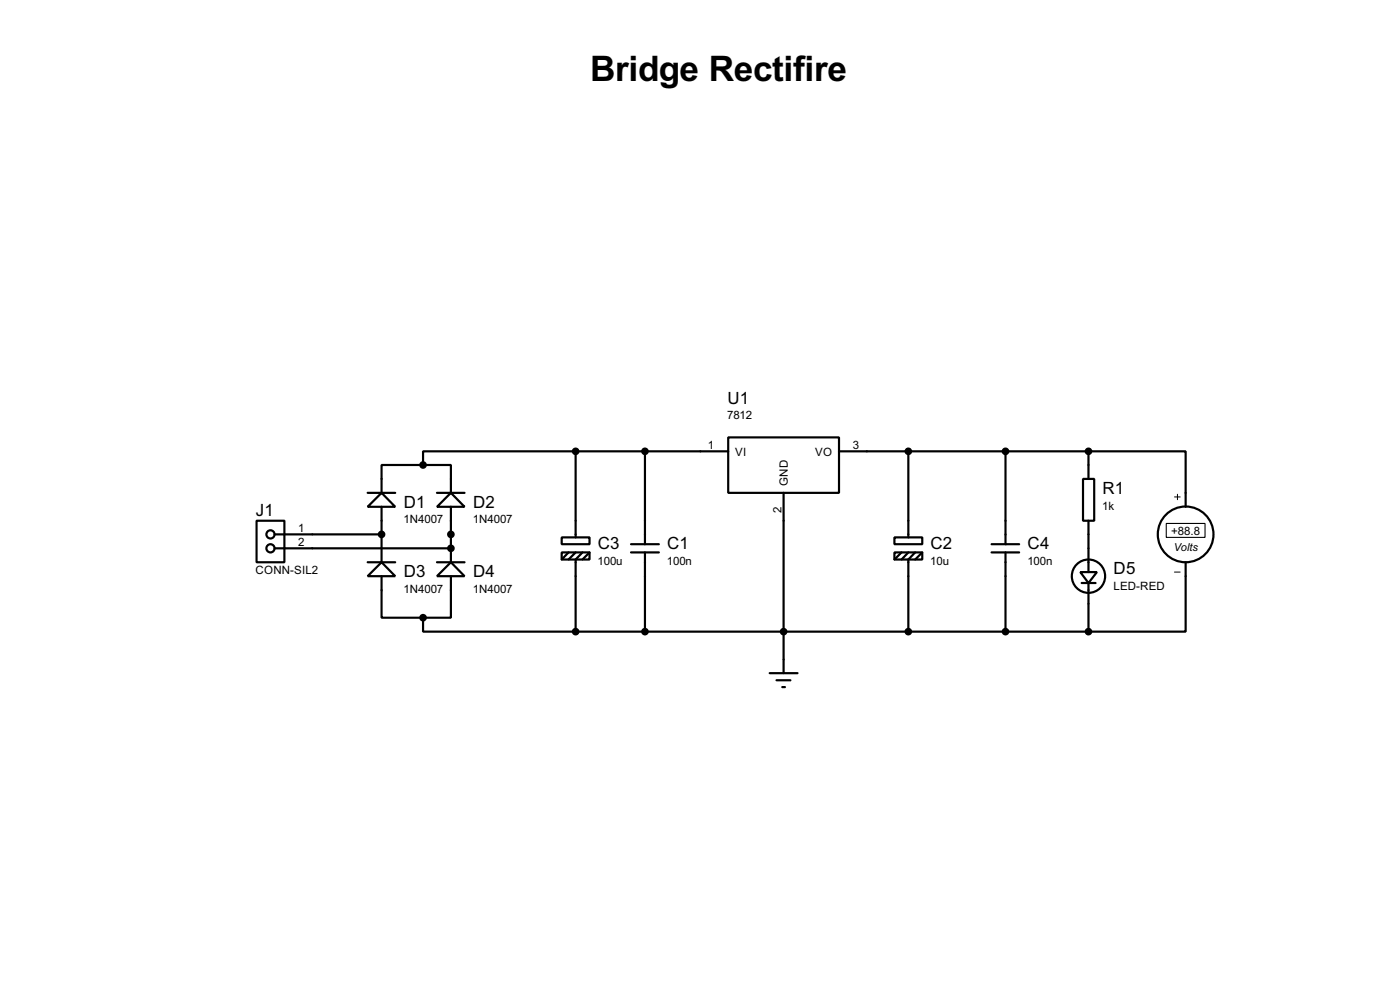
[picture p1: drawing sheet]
<svg xmlns="http://www.w3.org/2000/svg" width="256mm" height="180mm" viewBox="0 0 256 180" stroke-linecap="round" stroke-linejoin="round" font-family="sans-serif">
<g fill="none" stroke="#000" stroke-width=".4">
<path d="M47 95.3h5.1v7.6h-5.1zM50.3 97.8h19.6M67.4 90.2h5M69.9 90.2l2.5 2.6h-5zM69.9 92.8v10.1M77.5 85.1h-7.6v5.1M77.5 85.1h5.1v5.1M80.1 90.2h5M82.6 90.2l2.5 2.6h-5zM82.6 92.8v10.1M102.9 98.4h5.1v1.2h-5.1zM105.5 82.6h-28v2.5"/>
<path d="M105.5 82.6v15.8M105.5 82.6h27.9M115.6 99.6h5.1M118.2 82.6v17M133.4 80.1h20.3v10.1h-20.3zM143.6 90.2v33M153.7 82.6h45.7M163.9 98.4h5.1v1.2h-5.1zM166.4 82.6v15.8M181.7 99.6h5M184.2 82.6v17M198.4 87.7h2.1v7.6h-2.1z"/>
<path d="M199.4 82.6h17.8v10.2M199.4 82.6v5.1M199.4 95.3v9.4M50.3 100.4h32.3M67.4 102.9h5M69.9 102.9l2.5 2.6h-5zM69.9 105.5v7.6h7.6M77.5 113.1v2.5h28M80.1 105.5l2.5-2.6 2.5 2.6zM80.1 102.9h5M82.6 105.5v7.6h-5.1M102.9 101.1h5.1v1.3h-5.1z"/>
<path d="M104.2 101.1l-1.3 1.3M105.5 115.6h93.9M105.5 101.1l-1.3 1.3M106.7 101.1l-1.2 1.3v13.2M108 101.1l-1.3 1.3M115.6 101.1h5.1M118.2 101.1v14.5M163.9 101.1h5.1v1.3h-5.1zM165.2 101.1l-1.3 1.3M166.4 101.1l-1.2 1.3M167.7 101.1l-1.3 1.3v13.2M169 101.1l-1.3 1.3"/>
<path d="M181.7 101.1h5M184.2 101.1v14.5M197.9 104.7h3.1l-1.6 2zM198.2 106.7h2.5M199.4 106.7v8.9M217.2 102.9v12.7h-17.8M141 123.2h5.1M142.3 124.5h2.5M143.3 125.8h.5"/>
<circle cx="49.5" cy="97.8" r=".75"/>
<circle cx="217.2" cy="97.8" r="5.1"/>
<circle cx="49.5" cy="100.4" r=".75"/>
<circle cx="199.4" cy="105.5" r="3.1"/>
</g>
<circle cx="82.6" cy="100.4" r=".2" fill="#000"/>
<g fill="#000" stroke="#000" stroke-width=".4">
<circle cx="69.9" cy="97.8" r=".5"/>
<circle cx="77.5" cy="85.1" r=".5"/>
<circle cx="82.6" cy="97.8" r=".5"/>
<circle cx="105.4" cy="82.6" r=".5"/>
<circle cx="118.1" cy="82.6" r=".5"/>
<circle cx="166.4" cy="82.6" r=".5"/>
<circle cx="184.2" cy="82.6" r=".5"/>
<circle cx="199.4" cy="82.6" r=".5"/>
<circle cx="77.5" cy="113.1" r=".5"/>
<circle cx="82.6" cy="100.4" r=".5"/>
<circle cx="105.4" cy="115.6" r=".5"/>
<circle cx="118.1" cy="115.6" r=".5"/>
<circle cx="143.5" cy="115.6" r=".5"/>
<circle cx="166.4" cy="115.6" r=".5"/>
<circle cx="184.2" cy="115.6" r=".5"/>
<circle cx="199.4" cy="115.6" r=".5"/>
</g>
<path d="M215.2 91h1M215.7 90.5v1M215.2 104.7h1" fill="none" stroke="#000" stroke-width=".18"/>
<path d="M213.7 95.8h7.1v2.6h-7.1z" fill="none" stroke="#000" stroke-width=".2"/>
<text font-size="7.2" x="108.1" y="14.8">Bridge Rectifire</text>
<g font-size="3.5">
<text x="133.3" y="73.9">U1</text>
<text x="46.9" y="94.5">J1</text>
<text x="74" y="92.9">D1</text>
<text x="86.7" y="92.9">D2</text>
<text x="202" y="90.4">R1</text>
<text x="109.5" y="100.5">C3</text>
<text x="122.2" y="100.5">C1</text>
<text x="170.5" y="100.5">C2</text>
<text x="188.3" y="100.5">C4</text>
<text x="74" y="105.6">D3</text>
<text x="86.7" y="105.6">D4</text>
<text x="204" y="105.1">D5</text>
</g>
<g font-size="2.4">
<text x="133.2" y="76.8">7812</text>
<text x="129.7" y="82.2">1</text>
<text x="134.7" y="83.4">VI</text>
<text x="149.3" y="83.4">VO</text>
<text x="156.3" y="82.2">3</text>
<text x="144.4" y="88.9" transform="rotate(-90 144.4 88.9)">GND</text>
<text x="73.9" y="95.8">1N4007</text>
<text x="86.6" y="95.8">1N4007</text>
<text x="143.2" y="93.9" transform="rotate(-90 143.2 93.9)">2</text>
<text x="201.9" y="93.3">1k</text>
<text x="54.7" y="97.4">1</text>
<text x="54.7" y="100">2</text>
<text x="214.6" y="97.9">+88.8</text>
<text x="46.8" y="105.1">CONN-SIL2</text>
<text x="109.5" y="103.5">100u</text>
<text x="122.2" y="103.5">100n</text>
<text x="170.4" y="103.5">10u</text>
<text x="188.2" y="103.5">100n</text>
<text x="73.9" y="108.5">1N4007</text>
<text x="86.6" y="108.5">1N4007</text>
<text x="204" y="108">LED-RED</text>
</g>
<text font-size="2.3" x="215" y="100.9">Volts</text>
</svg>
